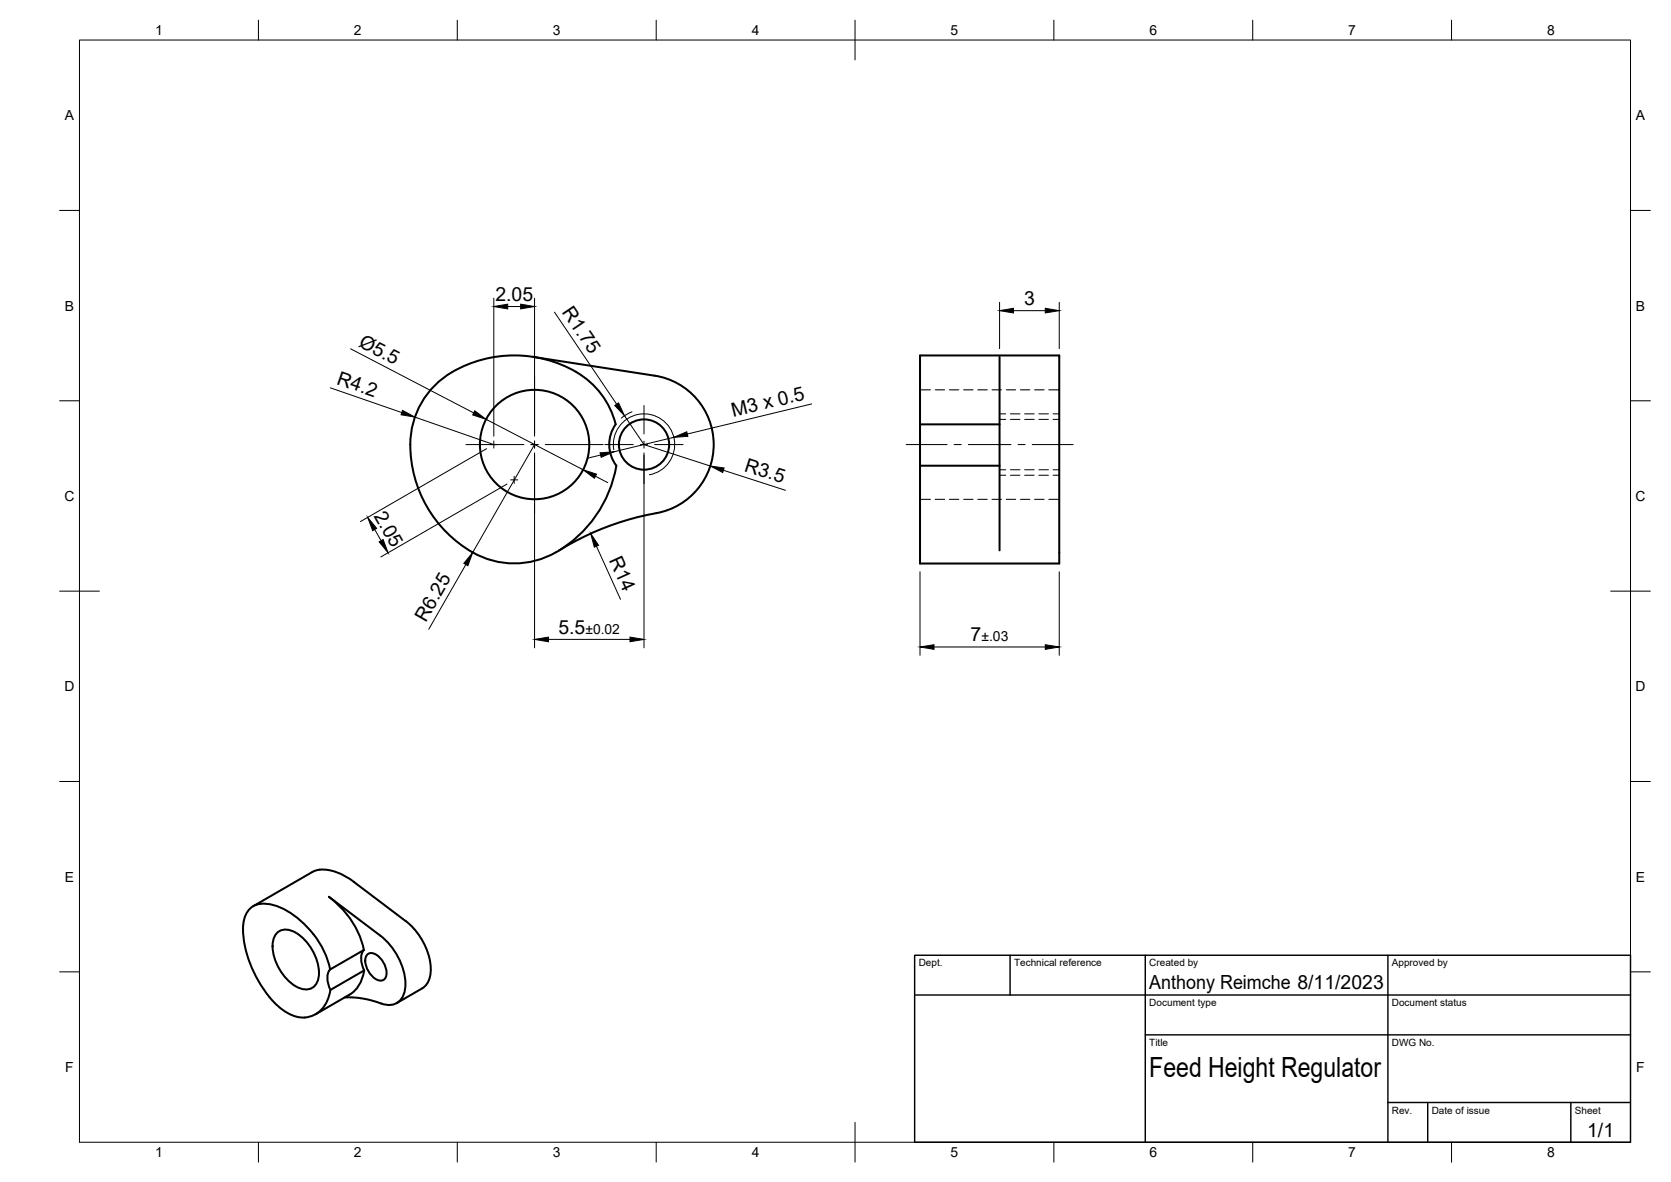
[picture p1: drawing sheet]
<svg xmlns="http://www.w3.org/2000/svg" width="420mm" height="297mm" viewBox="0 0 420 297" stroke-linecap="round" stroke-linejoin="round" font-family="sans-serif">
<!-- layer: Visible -->
<g fill="none" stroke="#000" stroke-width=".51">
<path d="M134 89.7l30.6 4.7M144.9 93.5a30.8 30.8 0 0 0-34.8 2.6 21.8 21.8 0 0 0-6.4 21.1 30.6 30.6 0 0 0 19.1 23.4 21.8 21.8 0 0 0 21.3-4.7 31.2 31.2 0 0 0 10.9-18.9 8.8 8.8 0 0 1-.2-10.4 21.1 21.1 0 0 0-9.9-13.1M164.6 94.4a17.5 17.5 0 0 1 14.8 17.1 17.5 17.5 0 0 1-14.4 17.5 70.1 70.1 0 0 0-24.4 9.3M231.3 89.3h35v52.3h-35zM251.3 89.7v48.6M231.3 106.6h20M231.3 117h20M69.7 234.4a3.8 3.8 0 0 1 4.7 0 12.5 12.5 0 0 1 5.7 11.1 3.3 3.3 0 0 1-4.8 2.8 12.3 12.3 0 0 1-6.7-11.6l.2-.9zM89 221.7l13 9.8M89.1 221.7a11.6 11.6 0 0 0-9.8-2.9l-15.6 8.9M91.5 238.7a23 23 0 0 0-8.8-13.3l13 9.7a16.3 16.3 0 0 1 6.2 13.2 4.2 4.2 0 0 1-6.1 3.9M92.4 239.8a2.41 2.41 0 0 1 3.2 .9 5 5 0 0 1 1.3 5 1.84 1.84 0 0 1-2.9 0 5.3 5.3 0 0 1-1.9-5.5z"/>
<path d="M102 231.5a16.3 16.3 0 0 1 6.3 13.1 4.8 4.8 0 0 1-2.2 3.8M83 243.6a22.7 22.7 0 0 0-13.4-15.9 6.3 6.3 0 0 0-6.8 .7 8.7 8.7 0 0 0-1.5 7.5 28.8 28.8 0 0 0 10 18 7 7 0 0 0 9.6-.2 9.1 9.1 0 0 0 2.2-4.9 4.8 4.8 0 0 1-.1-5.2l8.5-4.9a4.8 4.8 0 0 0 .1 5.2M86.7 250.7a22.6 22.6 0 0 1 9.1 1.5M91.6 243.9l-8.5 4.9M91.6 243.9a8.3 8.3 0 0 1-3.7 6.1l-8.5 4.9M106.1 248.4l-6.3 3.7"/>
<circle cx="134.4" cy="111.7" r="13.7"/>
<circle cx="161.9" cy="111.7" r="6.3"/>
</g>
<!-- layer: Visible Narrow -->
<path d="M154.3 113.1a7.7 7.7 0 0 1 6.3-9 7.7 7.7 0 0 1 8.9 6.3 7.7 7.7 0 0 1-6.2 8.9" fill="none" stroke="#000" stroke-width=".25"/>
<!-- layer: Hidden -->
<g fill="none" stroke="#000" stroke-width=".25">
<path d="M231.3 98h2.7M235.1 98h2.4M238.7 98h2.4M242.3 98h2.4M245.9 98h2.3M249.4 98h2.4M253 98h2.4M256.6 98h2.4M260.1 98h2.4M263.7 98h2.6M251.3 105.4h1.6M251.3 118.1h1.6"/>
<path d="M254.1 105.4h2.4M254.1 118.1h2.4M257.6 105.4h2.4M257.6 118.1h2.4M261.2 105.4h2.4M261.2 118.1h2.4M264.8 105.4h1.5M264.8 118.1h1.5M231.3 125.5h2.7M235.1 125.5h2.4M238.7 125.5h2.4M242.3 125.5h2.4"/>
<path d="M245.9 125.5h2.3M249.4 125.5h2.4M253 125.5h2.4M256.6 125.5h2.4M260.1 125.5h2.4M263.7 125.5h2.6"/>
</g>
<!-- layer: Hidden Narrow -->
<path d="M251.3 104h1.6M251.3 119.4h1.6M254.1 104h2.4M254.1 119.4h2.4M257.6 104h2.4M257.6 119.4h2.4M261.2 104h2.4M261.2 119.4h2.4M264.8 104h1.5M264.8 119.4h1.5" fill="none" stroke="#000" stroke-width=".25"/>
<!-- layer: BORDER -->
<g fill="none" stroke="#000" stroke-width=".25">
<path d="M20 10.1h390v276.9h-390zM65 5.1v5M115 5.1v5M165 5.1v5M215 5.1v10M265 5.1v5M315 5.1v5M365 5.1v5M15 52.9h5M410 52.9h5M15 100.7h5M410 100.7h5"/>
<path d="M15 148.6h10M405 148.6h10M15 196.4h5M410 196.4h5M15 244.2h5M410 244.2h5M65 287v5M115 287v5M165 287v5M215 282.1v9.9M265 287v5M315 287v5"/>
<path d="M365 287v5"/>
</g>
<!-- layer: TITLEBLOCK -->
<path d="M230 240.1h180v46.9h-180zM230 250h180M254 240.1v9.9M288 240.1v46.9M349 240.1v46.9M288 260.1h122M349 277.1h61M359 277.1v9.9M395 277.1v9.9" fill="none" stroke="#000" stroke-width=".36"/>
<!-- layer: Smart Centers -->
<g fill="none" stroke="#000" stroke-width=".25">
<path d="M134.4 94.5v14.5M117.2 111.7h14.5M124.2 110.8v1.8M129.3 119.7v1.8M133.5 111.7h1.8M134.4 110.8v1.8M134.4 114.4v14.6M137.1 111.7h14.6M152.1 111.7h7.1M161 111.7h1.8M161.9 101.9v7.1M161.9 110.8v1.8"/>
<path d="M161.9 114.4v7.1M164.6 111.7h7.1M227.8 111.7h10.3M239.9 111.7h1.8M243.5 111.7h10.7M256 111.7h1.8M259.5 111.7h10.3M128.4 120.6h1.8"/>
</g>
<!-- layer: FD_Dimensions -->
<g fill="none" stroke="#000" stroke-width=".25">
<path d="M124.2 74.9v34.7M127.7 77h3.2M134.4 74.9v34.7M139.4 78.5l15.6 23.1M251.3 76v11.6M254.8 78.1h8M266.3 76v11.6M83.1 97.5l17.9 6.2M88.2 87.7l30.9 16.1M104.3 104.8l19.9 6.9M122.2 105.4l24.4 12.7M122.3 112.8l-31.7 18.3"/>
<path d="M134.4 113.8v49M134.4 111.7l-15.5 27.1M149.7 119.7l3.1 1.6M151 114.3l-3.4 .9M157 104.5l4.9 7.2 16.7 5.4M158.9 103.5l-1.4 .7-1.3 .9M161.9 113.8v49M169.4 109.9l-15 3.6M181.9 118.2l15.6 5M204.1 101.5l-31.3 7.6M94.2 133.1l1.6 2.8M127.5 121.7l-31.7 18.3"/>
<path d="M150 137.3l6 13.3M117.1 141.9l-9.3 16.2M231.3 143.7v21M266.3 143.7v21M137.9 160.7h20.5M234.8 162.6h28"/>
</g>
<g fill="#000" stroke="#000" stroke-width=".25">
<path d="M124.2 77l3.5-.6v1.2zM130.9 76.4l3.5 .6-3.5 .6zM251.3 78.1l3.5-.6v1.1zM262.8 77.5l3.5 .6-3.5 .5zM101.2 103.1l3.1 1.7-3.5-.6zM119.4 103.2l2.8 2.2-3.3-1.1zM146.6 118.1l3.4 1.1-.5 1zM150.9 113.8l3.5-.3-3.2 1.4zM154.6 101.9l.9-.7 1.5 3.3zM169.4 109.9l3.3-1.4 .3 1.2zM178.6 117.1l3.5 .5-.4 1.1zM92.5 130l2.2 2.8-1 .6z"/>
<path d="M95.3 136.2l1-.6 1.3 3.3zM148.5 134.1l2 2.9-1.1 .5zM118.9 138.8l-1.3 3.4-1-.6zM134.4 160.7l3.5-.6v1.2zM158.4 160.1l3.5 .6-3.5 .6zM231.3 162.6l3.5-.6v1.2zM262.8 162l3.5 .6-3.5 .6z"/>
</g>
<text font-size="7" x="289" y="270.6">Feed Height Regulator</text>
<g font-size="4.9">
<text x="124.6" y="75.6">2.05</text>
<text x="257.5" y="76.6">3</text>
<text x="141.2" y="78.5" transform="rotate(56 141.2 78.5)">R1.75</text>
<text x="89.9" y="86.9" transform="rotate(27 89.9 86.9)">Ø5.5</text>
<text x="84.5" y="96.5" transform="rotate(19 84.5 96.5)">R4.2</text>
<text x="184.4" y="104.8" transform="rotate(-14 184.4 104.8)">M3 x 0.5</text>
<text x="187" y="118.3" transform="rotate(18 187 118.3)">R3.5</text>
<text x="93.9" y="129.6" transform="rotate(60 93.9 129.6)">2.05</text>
<text x="153.1" y="140.8" transform="rotate(66 153.1 140.8)">R14</text>
<text x="107" y="156.5" transform="rotate(-60 107 156.5)">R6.25</text>
<text x="140.4" y="159.2">5.5</text>
<text x="244.1" y="161.1">7</text>
<text x="289" y="248.5">Anthony Reimche 8/11/2023</text>
<text x="399.1" y="285.7">1/1</text>
</g>
<g font-size="3.5">
<text x="39" y="8.8">1</text>
<text x="89" y="8.8">2</text>
<text x="139" y="8.8">3</text>
<text x="189" y="8.8">4</text>
<text x="239" y="8.8">5</text>
<text x="289" y="8.8">6</text>
<text x="339" y="8.8">7</text>
<text x="389" y="8.8">8</text>
<text x="16.3" y="30.2">A</text>
<text x="411.3" y="30.2">A</text>
<text x="16.3" y="78">B</text>
<text x="411.3" y="78">B</text>
<text x="16.2" y="125.9">C</text>
<text x="411.2" y="125.9">C</text>
<text x="147.2" y="159.2">±0.02</text>
<text x="246.8" y="161.1">±.03</text>
<text x="16.2" y="173.7">D</text>
<text x="411.2" y="173.7">D</text>
<text x="16.3" y="221.6">E</text>
<text x="411.3" y="221.6">E</text>
<text x="16.4" y="269.4">F</text>
<text x="411.4" y="269.4">F</text>
<text x="39" y="290.8">1</text>
<text x="89" y="290.8">2</text>
<text x="139" y="290.8">3</text>
<text x="189" y="290.8">4</text>
<text x="239" y="290.8">5</text>
<text x="289" y="290.8">6</text>
<text x="339" y="290.8">7</text>
<text x="389" y="290.8">8</text>
</g>
<g font-size="2.5">
<text x="231" y="242.9">Dept.</text>
<text x="255" y="242.9">Technical reference</text>
<text x="289" y="242.9">Created by</text>
<text x="350" y="242.9">Approved by</text>
<text x="289" y="252.8">Document type</text>
<text x="350" y="252.8">Document status</text>
<text x="289" y="262.9">Title</text>
<text x="350" y="262.9">DWG No.</text>
<text x="350" y="279.9">Rev.</text>
<text x="360" y="279.9">Date of issue</text>
<text x="396" y="279.9">Sheet</text>
</g>
</svg>
